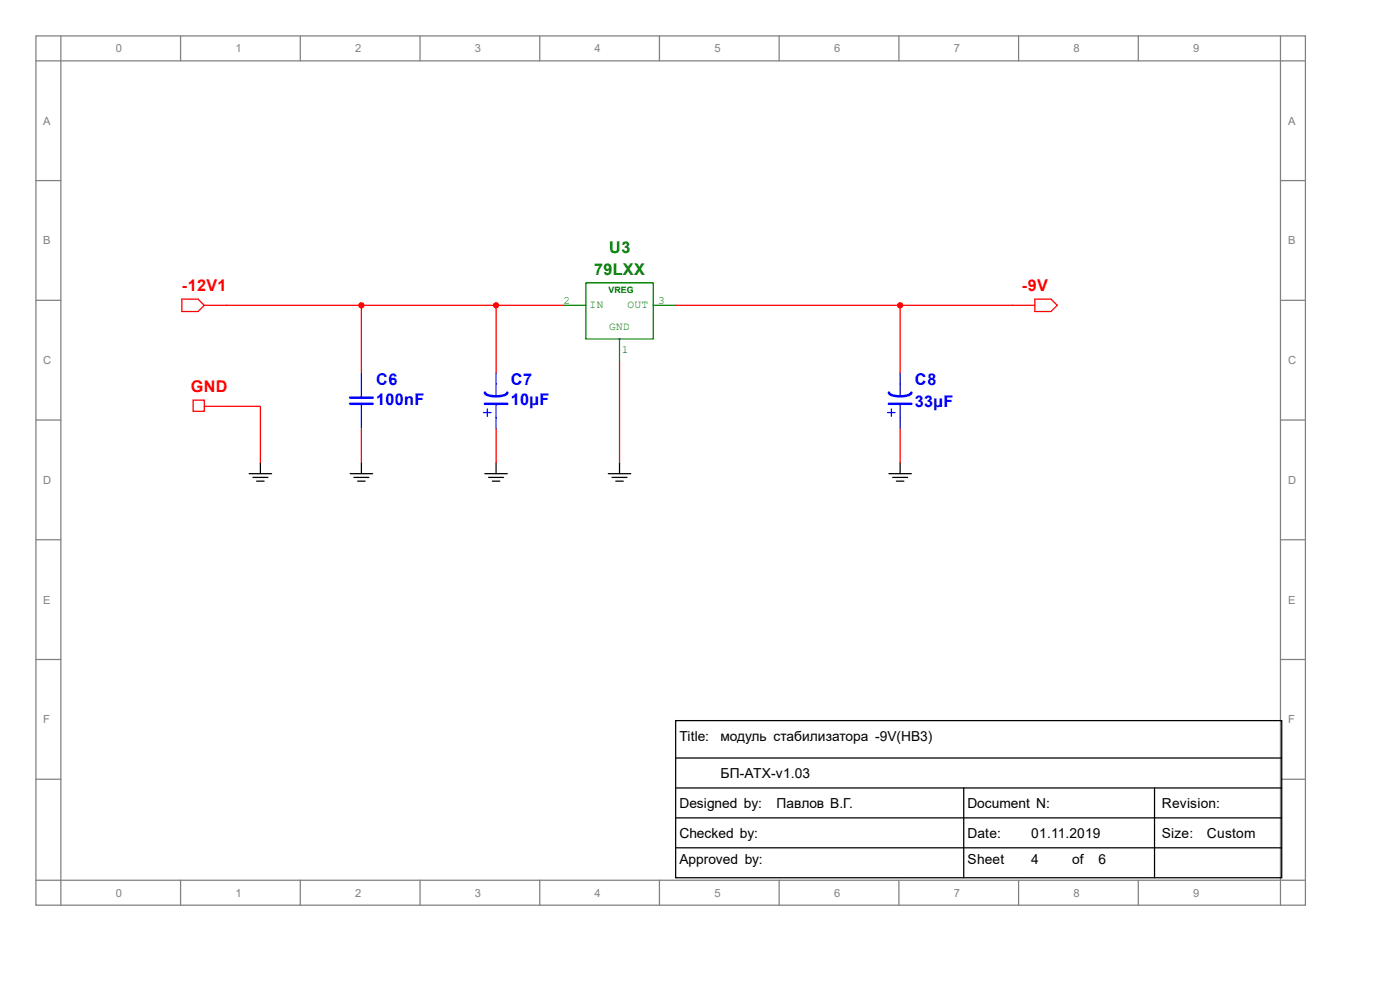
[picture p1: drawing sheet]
<svg xmlns="http://www.w3.org/2000/svg" width="297mm" height="210mm" viewBox="0 0 297 210" stroke-linecap="round" stroke-linejoin="round" font-family="sans-serif">
<g fill="none" stroke="#808080" stroke-width=".26">
<path d="M7.6 7.6h269.3v184.4h-269.3zM7.6 12.9h269.3M12.9 7.6v184.4M38.3 7.6v5.3M63.7 7.6v5.3M89.1 7.6v5.3M114.5 7.6v5.3M139.9 7.6v5.3M165.3 7.6v5.3M190.7 7.6v5.3M216.1 7.6v5.3M241.5 7.6v5.3"/>
<path d="M271.7 7.6v184.4M7.6 38.3h5.3M271.7 38.3h5.2M7.6 63.7h5.3M271.7 63.7h5.2M7.6 89.1h5.3M271.7 89.1h5.2M7.6 114.5h5.3M271.7 114.5h5.2M7.6 139.9h5.3M271.7 139.9h5.2M7.6 165.3h5.3"/>
<path d="M271.7 165.3h5.2M7.6 186.7h269.3M38.3 186.7v5.3M63.7 186.7v5.3M89.1 186.7v5.3M114.5 186.7v5.3M139.9 186.7v5.3M165.3 186.7v5.3M190.7 186.7v5.3M216.1 186.7v5.3M241.5 186.7v5.3"/>
</g>
<path d="M124.3 60h14.3v11.9h-14.3z" fill="none" stroke="#008000" stroke-width=".26"/>
<path d="M119.5 64.8h4.8" fill="none" stroke="#008000" stroke-width=".26"/>
<path d="M131.4 71.9v4.8" fill="none" stroke="#008000" stroke-width=".26"/>
<path d="M138.6 64.8h4.7" fill="none" stroke="#008000" stroke-width=".26"/>
<path d="M38.6 63.4h3.4l1.3 1.4-1.3 1.3h-3.4z" fill="none" stroke="#f00" stroke-width=".26"/>
<path d="M43.3 64.8h4.8M219.5 63.4h3.5l1.3 1.4-1.3 1.3h-3.5z" fill="none" stroke="#f00" stroke-width=".26"/>
<path d="M214.8 64.8h4.7" fill="none" stroke="#f00" stroke-width=".26"/>
<path d="M74.3 84.3h4.8M74.3 85.7h4.8" fill="none" stroke="#00f" stroke-width=".53"/>
<path d="M76.7 81.4v2.7M76.7 85.9v2.7" fill="none" stroke="#00f" stroke-width=".26"/>
<path d="M76.7 88.6v2.4" fill="none" stroke="#00f" stroke-width=".26"/>
<path d="M76.7 79.1v2.3M102.6 87.5h1.6M103.4 86.7v1.6M105.2 81.4v2.7M105.2 85.7v2.9" fill="none" stroke="#00f" stroke-width=".26"/>
<path d="M102.9 83.3a2.44 2.44 0 0 0 2.3 .8l1.2-.1a1.27 1.27 0 0 0 1.2-.7M102.9 85.7h4.7" fill="none" stroke="#00f" stroke-width=".53"/>
<path d="M105.2 79.1v2.3" fill="none" stroke="#00f" stroke-width=".26"/>
<path d="M105.2 88.6v2.4M188.3 87.5h1.6M189.1 86.7v1.6M191 81.4v2.7M191 85.7v2.9" fill="none" stroke="#00f" stroke-width=".26"/>
<path d="M188.6 83.3a2.44 2.44 0 0 0 2.4 .8l1.2-.1a1.27 1.27 0 0 0 1.1-.7M188.6 85.7h4.7" fill="none" stroke="#00f" stroke-width=".53"/>
<path d="M191 79.1v2.3" fill="none" stroke="#00f" stroke-width=".26"/>
<path d="M191 88.6v2.4" fill="none" stroke="#00f" stroke-width=".26"/>
<path d="M41 84.9h2.3v2.4h-2.3z" fill="none" stroke="#f00" stroke-width=".26"/>
<path d="M48.1 64.8h71.4M76.7 64.8v14.3M105.2 64.8v14.3M131.4 76.7v21.4M143.3 64.8h71.5M191 64.8v14.3M43.3 86.2h11.9v11.9M76.7 91v7.1M105.2 91v7.1M191 91v7.1" fill="none" stroke="#f00" stroke-width=".26"/>
<g fill="none" stroke="#000" stroke-width=".26">
<path d="M55.2 98.1v2.4M76.7 98.1v2.4M105.2 98.1v2.4M131.4 98.1v2.4M191 98.1v2.4M52.9 100.5h4.7M53.7 101.3h3.1M54.4 102.1h1.6M74.3 100.5h4.8M75.1 101.3h3.2M75.9 102.1h1.6M102.9 100.5h4.7"/>
<path d="M103.7 101.3h3.1M104.4 102.1h1.6M129.1 100.5h4.7M129.8 101.3h3.2M130.6 102.1h1.6M188.6 100.5h4.7M189.4 101.3h3.2M190.2 102.1h1.6M143.3 152.9h128.6v33.3h-128.6zM143.3 160.8h128.6M143.3 167.2h128.6M143.3 173.5h128.6"/>
<path d="M143.3 179.9h128.6M204.5 167.2v19M244.9 167.2v19"/>
</g>
<g fill="#f00" stroke="#f00" stroke-width=".26">
<circle cx="76.7" cy="64.8" r=".53"/>
<circle cx="105.2" cy="64.8" r=".53"/>
<circle cx="191" cy="64.8" r=".53"/>
</g>
<g font-size="3.4" fill="#008000">
<text x="129.2" y="53.6">U3</text>
<text x="126" y="58.4">79LXX</text>
</g>
<g font-size="3.4" fill="#f00">
<text x="38.6" y="61.8">-12V1</text>
<text x="216.8" y="61.8">-9V</text>
<text x="40.5" y="83.2">GND</text>
</g>
<g font-size="3.4" fill="#00f">
<text x="79.8" y="81.7">C6</text>
<text x="108.4" y="81.7">C7</text>
<text x="194.1" y="81.7">C8</text>
<text x="79.8" y="85.9">100nF</text>
<text x="108.4" y="85.9">10µF</text>
<text x="194.1" y="86.4">33µF</text>
</g>
<g font-size="2.9">
<text x="144.1" y="157.1">Title:</text>
<text x="152.9" y="157.1">модуль стабилизатора -9V(HB3)</text>
<text x="152.9" y="165">БП-ATX-v1.03</text>
<text x="144.1" y="171.4">Designed by:</text>
<text x="164.8" y="171.4">Павлов В.Г.</text>
<text x="205.2" y="171.4">Document N:</text>
<text x="246.5" y="171.4">Revision:</text>
<text x="144.1" y="177.7">Checked by:</text>
<text x="205.2" y="177.7">Date:</text>
<text x="218.7" y="177.7">01.11.2019</text>
<text x="246.5" y="177.7">Size:</text>
<text x="256" y="177.7">Custom</text>
<text x="144.1" y="183.3">Approved by:</text>
<text x="205.2" y="183.3">Sheet</text>
<text x="218.7" y="183.3">4</text>
<text x="227.4" y="183.3">of</text>
<text x="233" y="183.3">6</text>
</g>
<g font-size="2.4" fill="#808080">
<text x="24.6" y="11.1">0</text>
<text x="50" y="11.1">1</text>
<text x="75.4" y="11.1">2</text>
<text x="100.8" y="11.1">3</text>
<text x="126.2" y="11.1">4</text>
<text x="151.6" y="11.1">5</text>
<text x="177" y="11.1">6</text>
<text x="202.4" y="11.1">7</text>
<text x="227.8" y="11.1">8</text>
<text x="253.2" y="11.1">9</text>
<text x="9.2" y="26.5">A</text>
<text x="273.3" y="26.5">A</text>
<text x="9.2" y="51.9">B</text>
<text x="273.3" y="51.9">B</text>
<text x="9.2" y="77.3">C</text>
<text x="273.3" y="77.3">C</text>
<text x="9.2" y="102.7">D</text>
<text x="273.3" y="102.7">D</text>
<text x="9.2" y="128.1">E</text>
<text x="273.3" y="128.1">E</text>
<text x="9.2" y="153.5">F</text>
<text x="273.3" y="153.5">F</text>
<text x="24.6" y="190.2">0</text>
<text x="50" y="190.2">1</text>
<text x="75.4" y="190.2">2</text>
<text x="100.8" y="190.2">3</text>
<text x="126.2" y="190.2">4</text>
<text x="151.6" y="190.2">5</text>
<text x="177" y="190.2">6</text>
<text x="202.4" y="190.2">7</text>
<text x="227.8" y="190.2">8</text>
<text x="253.2" y="190.2">9</text>
</g>
<g font-size="2.4" fill="#008000">
<text x="119.5" y="64.4">2</text>
<text x="125.1" y="65.3">IN</text>
<text x="133.1" y="65.3">OUT</text>
<text x="139.7" y="64.4">3</text>
<text x="129.2" y="70.1">GND</text>
<text x="132" y="75">1</text>
</g>
<text font-size="1.9" fill="#008000" x="129.1" y="62.2">VREG</text>
</svg>
